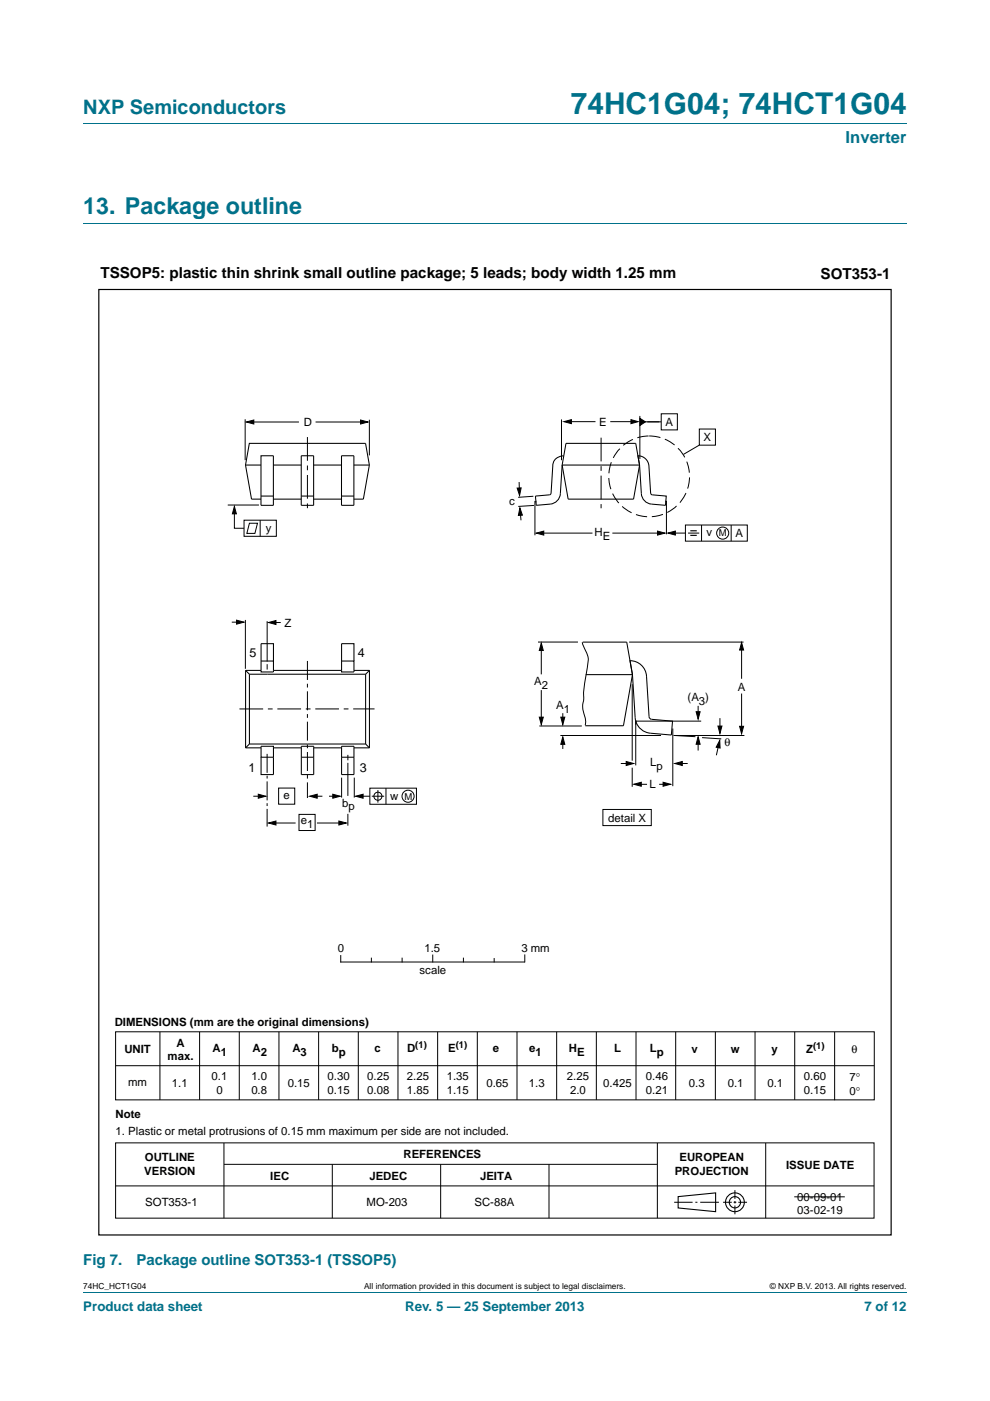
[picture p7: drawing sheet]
<svg xmlns="http://www.w3.org/2000/svg" width="210mm" height="297mm" viewBox="0 0 210 297" stroke-linecap="round" stroke-linejoin="round" font-family="sans-serif">
<path d="M17.7 26.3h174.6M17.7 47.4h174.6M17.7 273.9h174.6" fill="none" stroke="#00718a" stroke-width=".21"/>
<g fill="none" stroke="#000" stroke-width=".21">
<path d="M52 88.9v8.7M53.2 89.5h10.2M66.9 89.5h10.3M78.3 89v7.6M119.1 88.9v8.7M120.3 89.4h6M129.4 89.4h5.2M135.7 88.2v9.1M136.3 89.4h3.9M140.2 87.7h3.5v3.4h-3.5zM148.3 91h3.4v3.4h-3.4zM148.3 94.4l-3.4 1.9"/>
<path d="M48.3 107.1h6.6M49.7 108v4h2.1M51.8 110.3h6.8v3.4h-6.8zM52.9 110.9h1.7l-.5 2.2h-1.7zM55.2 110.3v3.4M110.1 102.2l.1 2.3M110.3 108.2l.2 2.1M113.1 105.2l-3.2 .2M113.3 107.2l-3.4 .2M113.5 106.2v7.3M114.6 113h11.1M129.9 113h10.1"/>
<path d="M141.4 106.2v7.1M142.5 113h2.9M145.4 111.3h13.1v3.4h-13.1zM145.9 113h2.4M148.8 111.3v3.4M155.1 111.3v3.4M49.2 131.9h2M52 131.4v10.4M56.7 131.7v8.5M57.6 132h1.9M114.1 136.1h8.5M114.8 136.9v6.1"/>
<path d="M123.5 136.2l.9 2.1a3.9 3.9 0 0 1 .2 3.1 32.3 32.3 0 0 0-.9 7.4 6.5 6.5 0 0 0 .5 3.8l-.1 1.2M133.4 136.1h24.3M157.3 137.3v6.6M56.7 140.8v1.2M114.4 153.9h9M114.8 146.3v6.6M118.9 155.9h21.3M119.4 151.2v1.9M119.4 157.2v1.6M134.1 145.1v16.2M142.7 154.5v12.2M142.9 155.9l4.6 .3"/>
<path d="M142.9 155.9h15M148.1 157.2v1.9M148.1 149.7v1.9M148.7 152.9h-13.9v9.4M148.9 156.4l4.1 .3M152.5 157.6l-.6 2.5M152.7 152.3v2.5M157.3 147v7.5M53.7 168.8h1.9M58.1 174.5h4.6M59.1 167.1h3.4v3.4h-3.4zM63.4 172.7h3.4v3.4h-3.4z"/>
<path d="M66.9 168.8h1.5M67.2 174.5h5.5M69.8 168.8h1.5M72.5 164.9v4.2M73.8 160v1.2M73.8 161.7v7M73.8 172.5v2.6M75.1 164.9v4.2M76.3 168.8h2.1M78.4 167.1h9.9v3.4h-9.9zM78.9 168.8h2.6M80.2 167.5v2.7"/>
<path d="M81.9 167.1v3.4M127.9 171.6h10.2v3.4h-10.2zM131.7 161.9h1.6M134.1 162.8v4M135.1 166.3h2.1M139.8 166.3h1.6M144 161.9h1.9M24.5 218.8h160.9v14.4h-160.9zM33.9 218.8v14.4M42.3 218.8v14.4M50.8 218.8v14.4M59.2 218.8v14.4"/>
<path d="M67.6 218.8v14.4M72.3 204h38.9M72.3 202.6v1.3M76 218.8v14.4M78.8 203.1v.8M84.4 218.7v14.5M85.3 203.1v.8M91.8 202.5v1.4M92.8 218.8v14.4M98.3 203.1v.8M101.2 218.8v14.4M104.8 203.2v.7"/>
<path d="M109.7 218.8v14.4M111.3 202.5v1.4M118.1 218.8v14.4M126.5 218.8v14.4M134.9 218.8v14.4M143.3 218.8v14.4M151.7 218.8v14.4M160.1 218.7v14.5M168.6 218.8v14.4M177 218.8v14.5M24.5 225.9h160.9M24.5 242.3h160.9v16h-160.9z"/>
<path d="M24.5 251.4h160.9M47.5 242.3v16M47.5 246.9h91.8M70.5 246.9v11.4M93.5 246.9v11.4M116.4 246.9v11.4M139.4 242.3v16M143 254.9h3.9M147.5 254.9h.4M148.5 254.9h4M153.4 254.9h1.8M155.6 254.9h.6"/>
<path d="M155.9 252.3v1.9M155.9 254.6v.6M155.9 255.6v1.8M156.6 254.9h1.8M162.4 242.3v16M168.5 253.8h10.7"/>
<circle cx="153.3" cy="113" r="1.28"/>
<circle cx="80.2" cy="168.8" r=".86"/>
<circle cx="86.6" cy="168.8" r="1.28"/>
</g>
<g fill="none" stroke="#000" stroke-width=".23">
<path d="M143.8 253.7l8-.8v4l-8-.8z"/>
<circle cx="155.9" cy="254.9" r="1.99"/>
<circle cx="155.9" cy="254.9" r="1.2"/>
</g>
<g fill="#000" stroke="#000" stroke-width=".21">
<path d="M52.2 89.5l1.6-.5v.9zM76.5 89l1.6 .5-1.6 .4zM119.6 89.4l1.6-.4v.8zM133.8 89l1.5 .4-1.5 .4zM135.7 88.7l1.2 .7-1.2 .8zM49.7 107.4l.4 1.5h-.8zM109.7 103.5l.8-.1-.3 1.6zM110.3 107.7l.5 1.5-.8 .1zM113.7 113l1.6-.4v.9zM139.5 112.6l1.5 .4-1.5 .5zM141.7 113l1.5-.4v.9zM50.2 131.5l1.6 .4-1.6 .4z"/>
<path d="M56.9 132l1.6-.4v.8zM114.8 136.3l.4 1.6h-.8zM157.3 136.2l.4 1.6h-.8zM114.4 152.1h.8l-.4 1.5zM119.4 156.2l.4 1.6h-.9zM118.9 152.1h.9l-.4 1.5zM148.1 156.2l.4 1.6h-.9zM147.6 150.9h.9l-.4 1.6zM152.7 157v1.6l-.8-.2zM152.3 153.9h.8l-.4 1.6zM156.9 154h.8l-.4 1.6zM54.8 168.4l1.6 .4-1.6 .4z"/>
<path d="M56.9 174.5l1.6-.4v.8zM65.7 168.8l1.6-.4v.8zM70.6 168.4l1.6 .4-1.6 .4zM71.9 174.1l1.6 .4-1.6 .4zM75.4 168.8l1.6-.4v.8zM132.8 161.5l1.6 .4-1.6 .4zM134.4 166.3l1.6-.4v.8zM140.6 165.9l1.6 .4-1.6 .4zM143.1 161.9l1.6-.4v.8z"/>
</g>
<path d="M56.7 159.8v15.4" fill="none" stroke="#000" stroke-width=".21" stroke-dasharray="4 .6 .6 .6" stroke-linecap="butt"/>
<path d="M65.2 92.7v15.6M127.5 92.8v15M50.8 150.3h28.6" fill="none" stroke="#000" stroke-width=".21" stroke-dasharray="5 1 1 1" stroke-linecap="butt"/>
<path d="M65.2 140.1v29.1" fill="none" stroke="#000" stroke-width=".21" stroke-dasharray="4 .8 .8 .8" stroke-linecap="butt"/>
<path d="M146.4 112.5h1.4M146.4 113.5h1.4" fill="none" stroke="#000" stroke-width=".24"/>
<circle cx="137.7" cy="101" r="8.6" fill="none" stroke="#000" stroke-width=".21" stroke-dasharray="2.4 1" stroke-linecap="butt"/>
<path d="M21 61.4h168v200.4h-168z" fill="none" stroke="#000" stroke-width=".25"/>
<g fill="none" stroke="#000" stroke-width=".22">
<path d="M52.1 98.6l1.2 7.2h2.1M52.1 98.6h3.3M55.4 96.6h2.6v10.5h-2.6zM58 98.6h5.9M63.9 96.6h2.6v10.5h-2.6zM66.5 98.6h5.9M72.4 96.6h2.7v10.5h-2.7zM75.1 98.6h3.2M78.3 98.6l-.8-4.6h-24.6l-.8 4.6M78.3 98.6l-1.2 7.2h-2M119.2 98.6l1.3 7.2h13.9l1.3-7.2M119.2 98.6h16.5"/>
<path d="M119.6 96.6h-.2a2.21 2.21 0 0 0-2.2 2.2l-.4 5.9-.3 .2-2.9 .3 .1 1.9 3-.2a2.36 2.36 0 0 0 2.2-2.2l.3-6.1M119.6 96.6h.1M119.6 96.6l-.4 2M119.6 96.6l.4-2.6h14.8l.9 4.6M135.3 96.6a2.32 2.32 0 0 1 2.3 2.2l.5 5.9 .3 .2 2.9 .3-.2 1.9-2.9-.2a2.36 2.36 0 0 1-2.2-2.2l-.3-6.1zM55.4 105.2h2.6M58 105.8h5.9M63.9 105.2h2.6M66.5 105.8h5.9M72.4 105.2h2.7M113.7 106.2v.3M141.2 106.2v.3"/>
<path d="M123.6 136.1h9.3l1.2 6.9 .7 9.9M52.1 142.1h3.3M52.1 142.1l.8 .9M52.1 158.6h3.3M52.1 142.1v16.5M52.9 142.9h24.6M52.9 157.7l-.8 .9M52.9 143v14.7M52.9 157.7h24.6M55.4 140.2h2.6v1.9M55.4 158.6v1.9h2.6M55.4 158.6v-.4h2.6v.4"/>
<path d="M58 142.1v.4h-2.6v-.4M58 140.2v-3.7h-2.6v5.6M58 158.6h5.9M58 142.1h14.4M58 158.6v5.6h-2.6v-3.7M63.9 158.2h2.6v6h-2.6zM66.5 158.6h5.9M72.4 140.2h2.7v1.9M72.4 158.2h2.7v6h-2.7zM75.1 142.1h3.3M75.1 158.6h3.3M75.1 142.1v.4h-2.7v-.4"/>
<path d="M75.1 140.2v-3.7h-2.7v5.6M77.5 143v14.7M77.5 157.7l.9 .9M78.4 142.1l-.9 .8M78.4 142.1v16.5M124.2 143h9.9M134.1 143l-.5-2.9a3.5 3.5 0 0 1 3.5 3.2l.7 8.9 .4 .3 4.4 .4-.2 2.9-4.5-.3a3.5 3.5 0 0 1-3.1-2.6M134.1 143l-1.9 10.9h-8.1M134.8 152.9h.2M63.9 160.5h2.6M72.4 160.5h2.7"/>
</g>
<text font-size="6.3" fill="#00718a" x="121.1" y="24.2">74HC1G04; 74HCT1G04</text>
<text font-size="4.9" fill="#00718a" x="17.7" y="45.4">13. Package outline</text>
<text font-size="4.2" fill="#00718a" x="17.7" y="24.2">NXP Semiconductors</text>
<text font-size="3.5" fill="#00718a" x="179.4" y="30.4">Inverter</text>
<g font-size="3.2">
<text x="21.3" y="59">TSSOP5: plastic thin shrink small outline package; 5 leads; body width 1.25 mm</text>
<text x="174" y="59.1">SOT353-1</text>
</g>
<g font-size="3.2" fill="#00718a">
<text x="17.7" y="268.3">Fig 7.</text>
<text x="29" y="268.3">Package outline SOT353-1 (TSSOP5)</text>
</g>
<g font-size="2.8" fill="#00718a">
<text x="17.7" y="277.9">Product data sheet</text>
<text x="86" y="277.9">Rev. 5 — 25 September 2013</text>
<text x="183.4" y="277.9">7 of 12</text>
</g>
<g font-size="2.7">
<text x="52.9" y="139.2">5</text>
<text x="75.9" y="139.3">4</text>
<text x="52.7" y="163.7">1</text>
<text x="76.3" y="163.7">3</text>
</g>
<g font-size="2.4">
<text x="64.4" y="90.3">D</text>
<text x="127.1" y="90.3">E</text>
<text x="141.2" y="90.3">A</text>
<text x="149.2" y="93.6">X</text>
<text x="108" y="107">c</text>
<text x="56.4" y="112.7">y</text>
<text x="126.1" y="113.6">H</text>
<text x="149.9" y="113.7">v</text>
<text x="156" y="113.9">A</text>
<text x="127.9" y="114.4">E</text>
<text x="60.4" y="133">Z</text>
<text x="113.3" y="145.3">A</text>
<text x="114.9" y="146.1">2</text>
<text x="145.8" y="148.7">(A )</text>
<text x="148.3" y="149.5">3</text>
<text x="156.5" y="146.4">A</text>
<text x="117.9" y="150.4">A</text>
<text x="119.6" y="151.2">1</text>
<text x="153.7" y="158.1">θ</text>
<text x="137.8" y="167.2">L</text>
<text x="137.9" y="162.5">L</text>
<text x="139.2" y="163.3">p</text>
<text x="60.1" y="169.5">e</text>
<text x="72.6" y="171">b</text>
<text x="73.9" y="171.8">p</text>
<text x="82.7" y="169.5">w</text>
<text x="63.8" y="174.8">e</text>
<text x="65.2" y="175.6">1</text>
<text x="129" y="174.2">detail X</text>
<text x="71.6" y="201.8">0</text>
<text x="90" y="201.8">1.5</text>
<text x="110.6" y="201.8">3 mm</text>
<text x="89" y="206.6">scale</text>
<text x="24.3" y="217.6">DIMENSIONS (mm are the original dimensions)</text>
<text x="37.4" y="221.9">A</text>
<text x="26.4" y="223.3">UNIT</text>
<text x="35.5" y="224.8">max.</text>
<text x="45.1" y="223.1">A</text>
<text x="46.8" y="223.9">1</text>
<text x="53.6" y="223.1">A</text>
<text x="55.3" y="223.9">2</text>
<text x="62" y="223.1">A</text>
<text x="63.8" y="223.9">3</text>
<text x="70.4" y="223.1">b</text>
<text x="71.9" y="223.9">p</text>
<text x="79.4" y="223.1">c</text>
<text x="86.3" y="223.1">D</text>
<text x="95.1" y="223.1">E</text>
<text x="104.6" y="223.1">e</text>
<text x="112.2" y="223.1">e</text>
<text x="113.6" y="223.9">1</text>
<text x="120.6" y="223.1">H</text>
<text x="122.4" y="223.9">E</text>
<text x="130.2" y="223.1">L</text>
<text x="137.8" y="223.1">L</text>
<text x="139.3" y="223.9">p</text>
<text x="146.7" y="223.3">v</text>
<text x="155" y="223.3">w</text>
<text x="163.6" y="223.3">y</text>
<text x="171" y="223.3">Z</text>
<text x="180.6" y="223.3">θ</text>
<text x="27.2" y="230.2">mm</text>
<text x="36.5" y="230.4">1.1</text>
<text x="44.9" y="229">0.1</text>
<text x="45.9" y="231.9">0</text>
<text x="53.3" y="229">1.0</text>
<text x="53.3" y="231.9">0.8</text>
<text x="61" y="230.5">0.15</text>
<text x="69.5" y="229">0.30</text>
<text x="69.5" y="231.9">0.15</text>
<text x="77.9" y="229">0.25</text>
<text x="77.9" y="231.9">0.08</text>
<text x="86.3" y="229">2.25</text>
<text x="86.3" y="231.9">1.85</text>
<text x="94.7" y="229">1.35</text>
<text x="94.7" y="231.9">1.15</text>
<text x="103.2" y="230.4">0.65</text>
<text x="112.2" y="230.4">1.3</text>
<text x="120.2" y="229">2.25</text>
<text x="120.9" y="231.9">2.0</text>
<text x="128" y="230.4">0.425</text>
<text x="137" y="229">0.46</text>
<text x="137" y="231.9">0.21</text>
<text x="146.1" y="230.4">0.3</text>
<text x="154.4" y="230.4">0.1</text>
<text x="162.8" y="230.4">0.1</text>
<text x="170.5" y="229">0.60</text>
<text x="170.5" y="231.9">0.15</text>
<text x="180.2" y="229.2">7°</text>
<text x="180.2" y="232.1">0°</text>
<text x="24.5" y="237">Note</text>
<text x="24.5" y="240.7">1. Plastic or metal protrusions of 0.15 mm maximum per side are not included.</text>
<text x="85.6" y="245.6">REFERENCES</text>
<text x="30.6" y="249.2">VERSION</text>
<text x="30.7" y="246.3">OUTLINE</text>
<text x="57.3" y="250.1">IEC</text>
<text x="78.3" y="250.1">JEDEC</text>
<text x="101.8" y="250.1">JEITA</text>
<text x="143.1" y="249.2">PROJECTION</text>
<text x="144.1" y="246.3">EUROPEAN</text>
<text x="166.7" y="247.8">ISSUE DATE</text>
<text x="30.8" y="255.7">SOT353-1</text>
<text x="77.7" y="255.7">MO-203</text>
<text x="100.6" y="255.7">SC-88A</text>
<text x="169.1" y="254.5">00-09-01</text>
<text x="169.1" y="257.5">03-02-19</text>
</g>
<g font-size="2">
<text x="152.5" y="113.7">M</text>
<text x="85.8" y="169.5">M</text>
<text x="88.1" y="222.3">(1)</text>
<text x="96.7" y="222.3">(1)</text>
<text x="172.5" y="222.5">(1)</text>
</g>
<g font-size="1.8">
<text x="17.7" y="273.3">74HC_HCT1G04</text>
<text x="77.2" y="273.3">All information provided in this document is subject to legal disclaimers.</text>
<text x="163.3" y="273.3">© NXP B.V. 2013. All rights reserved.</text>
</g>
</svg>
